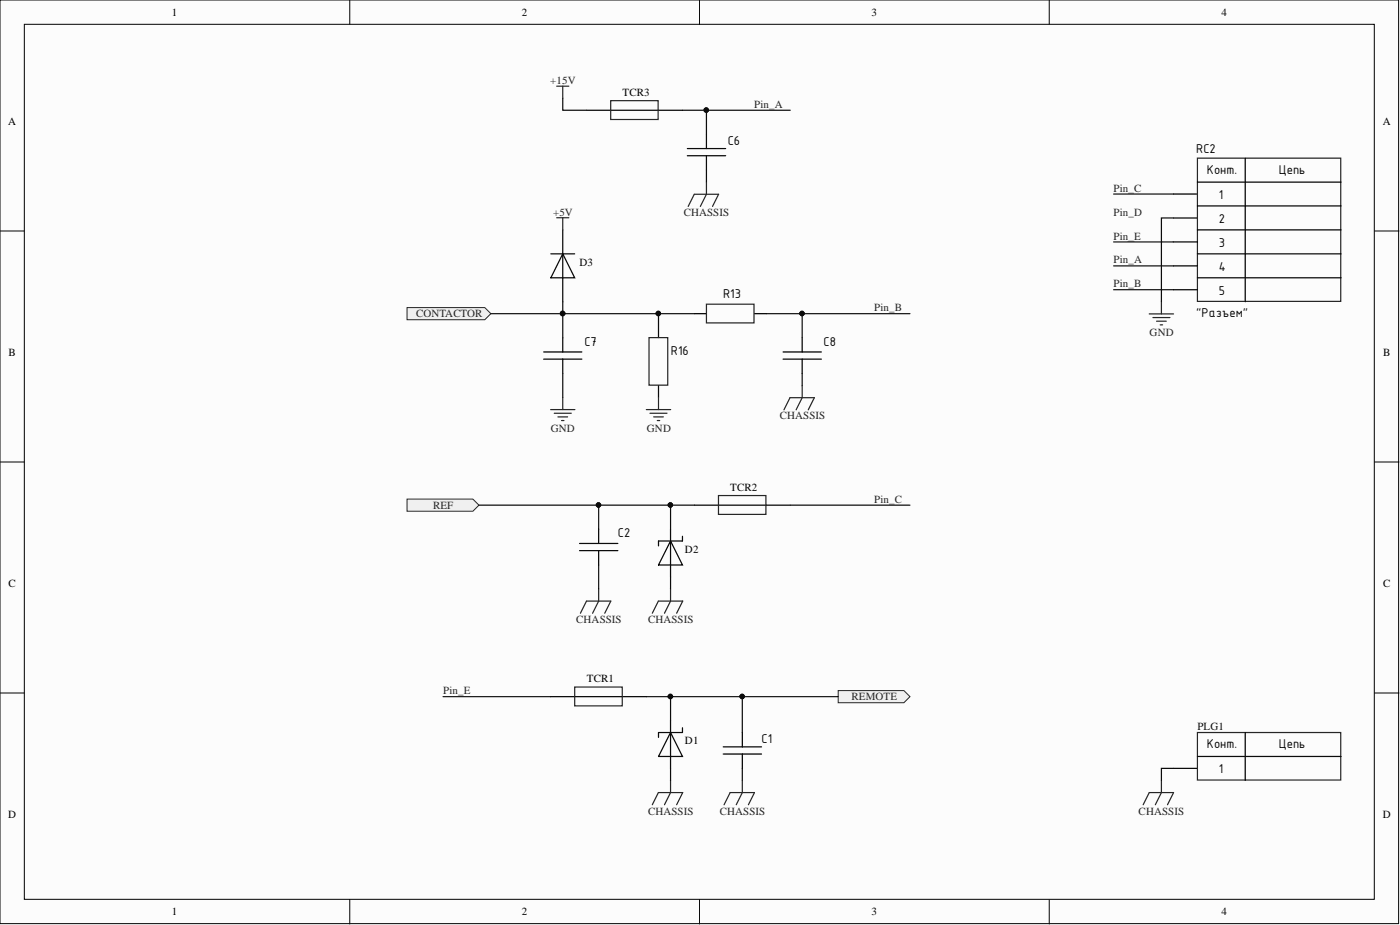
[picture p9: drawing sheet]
<svg xmlns="http://www.w3.org/2000/svg" width="292mm" height="193mm" viewBox="0 0 292 193" stroke-linecap="round" stroke-linejoin="round" font-family="sans-serif">
<g fill="#fcfcfc" stroke="#000" stroke-width=".21">
<path d="M0 0h291.8v192.7h-291.8z"/>
<path d="M5.1 5.1h281.6v182.5h-281.6z"/>
</g>
<path d="M73 0v5.1M145.9 0v5.1M218.9 0v5.1M0 48.2h5.1M286.8 48.2h5.1M0 96.4h5.1M286.8 96.4h5.1M0 144.6h5.1M286.8 144.6h5.1M73 187.7v5.1M145.9 187.7v5.1M218.9 187.7v5.1" fill="none" stroke="#000" stroke-width=".21"/>
<g fill="none" stroke="#000" stroke-width=".25">
<path d="M122.4 23h20M143.4 32.5h8M143.4 31h8M147.4 28v3M147.4 32.5v3M249.8 38h30M259.8 33v30M114.9 53h5M117.4 53l2.5 5h-5zM117.4 48v15M244.8 40.5h5M244.8 45.5h5"/>
<path d="M244.8 50.5h5M244.8 55.5h5M249.8 43h30M249.8 48h30M249.8 53h30M249.8 58h30M113.4 74.9h8M113.4 73.4h8M117.4 70.4v3M117.4 74.9v3M137.4 67.9v2.5M144.9 65.4h2.5"/>
<path d="M157.4 65.4h2.5M163.4 74.9h8M163.4 73.4h8M167.4 70.4v3M167.4 74.9v3M244.8 60.4h5M137.4 80.4v2.5M114.9 145.3h20M139.9 152.8l2.5 5h-5zM139.9 150.3v10M142.4 151.8v1h-5v1M150.9 157.3h8"/>
<path d="M150.9 155.8h8M154.9 152.8v3M154.9 157.3v3"/>
</g>
<g fill="none" stroke="#262626" stroke-width=".25">
<path d="M116.1 18h2.6M117.4 18v2.5M127.4 21h9.9v3.9h-9.9zM147.4 38v2.5l-1.3 2.6M249.8 33h29.9v29.9h-29.9zM116.1 45.4h2.6M117.4 45.4v2.6M143.6 43.1l1.3-2.6h5l-1.2 2.6M135.4 70.4h3.9v10h-3.9zM147.4 63.5h9.9v3.9h-9.9zM114.9 85.4h5.1M115.6 86.2h3.6"/>
<path d="M116.4 87h2M117.2 87.7h.5M117.4 82.9v2.5M134.9 85.4h5M135.6 86.2h3.6M136.4 87h2M137.1 87.7h.5M137.4 82.9v2.5M163.6 85.5l1.2-2.5h5.1l-1.3 2.5M167.4 80.4v2.6l-1.3 2.5M119.9 143.3h9.9v4h-9.9zM136.1 167.9l1.3-2.6h5l-1.2 2.6"/>
<path d="M139.9 162.8v2.5l-1.3 2.6M151.1 167.9l1.2-2.6h5.1l-1.3 2.6M154.9 162.8v2.5l-1.3 2.6"/>
</g>
<path d="M174.9 144.1h13.7l1.3 1.2-1.3 1.3h-13.7z" fill-rule="evenodd" fill="#f0f0f0" stroke="#262626" stroke-width=".21"/>
<path d="M120.9 114.9h8M120.9 113.4h8M124.9 110.4v3M124.9 114.9v3M139.9 112.9l2.5 5h-5zM139.9 110.4v10M142.4 111.9v1h-5v1M144.9 105.4h20M249.8 157.8h30M259.8 152.8v10M244.8 160.3h5" fill="none" stroke="#000" stroke-width=".25"/>
<path d="M149.9 103.4h9.9v3.9h-9.9zM121.1 127.9l1.3-2.5h5l-1.2 2.5M124.9 122.9v2.5l-1.3 2.5M136.1 127.9l1.3-2.5h5l-1.2 2.5M139.9 122.9v2.5l-1.3 2.5M249.8 152.8h29.9v9.9h-29.9z" fill="none" stroke="#262626" stroke-width=".25"/>
<g fill="#f0f0f0" stroke="#262626" stroke-width=".21">
<path d="M84.9 104.1h13.8l1.2 1.3-1.2 1.3h-13.8z" fill-rule="evenodd"/>
<path d="M84.9 64.2h16.2l1.3 1.2-1.3 1.3h-16.2z" fill-rule="evenodd"/>
</g>
<path d="M239.8 65.5h5.1M240.5 66.2h3.6M241.3 67h2M242.1 67.8h.5M242.3 63v2.5M238.5 167.9l1.3-2.6h5.1l-1.3 2.6M242.3 162.8v2.5l-1.2 2.6" fill="none" stroke="#262626" stroke-width=".25"/>
<g fill="none" stroke="#0e0e0e" stroke-width=".25">
<path d="M117.4 20.5v2.5h5M142.4 23h5v5M147.4 23h17.5M147.4 35.5v2.5M232.3 55.5h12.5M232.3 50.5h12.5M232.3 40.5h12.5M244.8 45.5h-2.5v17.5M102.4 65.4h15v5M117.4 63v2.4h20M117.4 77.9v5M144.9 65.4h-7.5v2.5"/>
<path d="M159.9 65.4h30M167.4 65.4v5M167.4 77.9v2.5M232.3 60.4h12.5M99.9 105.4h25M124.9 117.9v5M139.9 105.4h-15v5M144.9 105.4h-5v5M164.9 105.4h25M139.9 120.4v2.5M92.4 145.3h22.5M134.9 145.3h5v5"/>
<path d="M139.9 145.3h15v7.5M154.9 145.3h20M139.9 160.3v2.5M154.9 160.3v2.5M244.8 160.3h-2.5v2.5"/>
</g>
<g fill="#0e0e0e" stroke="#0e0e0e" stroke-width=".21">
<circle cx="167.3" cy="65.4" r=".47"/>
<circle cx="124.9" cy="105.3" r=".47"/>
<circle cx="117.4" cy="65.4" r=".47"/>
<circle cx="137.4" cy="65.4" r=".47"/>
<circle cx="139.9" cy="105.3" r=".47"/>
<circle cx="139.9" cy="145.3" r=".47"/>
<circle cx="154.8" cy="145.3" r=".47"/>
<circle cx="147.4" cy="23" r=".47"/>
</g>
<g font-size="2.9">
<text x="151.9" y="30.3">C6</text>
<text x="249.6" y="32">RC2</text>
<text x="251.8" y="36.3">Конт.</text>
<text x="254.3" y="41.5">1</text>
<text x="266.8" y="36.3">Цепь</text>
<text x="254.3" y="46.5">2</text>
<text x="254.3" y="51.5">3</text>
<text x="254.3" y="56.5">4</text>
<text x="150.9" y="62.2">R13</text>
<text x="254.3" y="61.5">5</text>
<text x="249.6" y="66">&quot;Разъем&quot;</text>
<text x="121.9" y="72.2">C7</text>
<text x="139.9" y="74.1">R16</text>
<text x="171.8" y="72.2">C8</text>
<text x="128.9" y="112.1">C2</text>
<text x="158.9" y="155.1">C1</text>
<text x="251.8" y="156.1">Конт.</text>
<text x="254.3" y="161.3">1</text>
<text x="266.8" y="156.1">Цепь</text>
</g>
<g font-size="2.3">
<text x="35.9" y="3.3">1</text>
<text x="108.9" y="3.3">2</text>
<text x="181.8" y="3.3">3</text>
<text x="254.8" y="3.3">4</text>
<text x="129.9" y="20">TCR3</text>
<text x="1.7" y="26.1">A</text>
<text x="288.5" y="26.1">A</text>
<text x="120.9" y="55.5">D3</text>
<text x="1.8" y="74.3">B</text>
<text x="288.6" y="74.3">B</text>
<text x="152.4" y="102.4">TCR2</text>
<text x="142.9" y="115.4">D2</text>
<text x="1.8" y="122.5">C</text>
<text x="288.6" y="122.5">C</text>
<text x="122.4" y="142.4">TCR1</text>
<text x="142.9" y="155.3">D1</text>
<text x="1.7" y="170.7">D</text>
<text x="288.5" y="170.7">D</text>
<text x="35.9" y="191">1</text>
<text x="108.9" y="191">2</text>
<text x="181.8" y="191">3</text>
<text x="254.8" y="191">4</text>
</g>
<g font-size="2.3" fill="#262626">
<text x="114.8" y="17.5">+15V</text>
<text x="157.4" y="22.5">Pin_A</text>
<text x="232.3" y="40">Pin_C</text>
<text x="115.4" y="45">+5V</text>
<text x="142.6" y="45.1">CHASSIS</text>
<text x="232.3" y="45">Pin_D</text>
<text x="232.3" y="50">Pin_E</text>
<text x="232.3" y="55">Pin_A</text>
<text x="232.3" y="59.9">Pin_B</text>
<text x="182.4" y="64.9">Pin_B</text>
<text x="86.8" y="66.2">CONTACTOR</text>
<text x="239.9" y="70.1">GND</text>
<text x="162.7" y="87.5">CHASSIS</text>
<text x="114.9" y="90">GND</text>
<text x="134.9" y="90">GND</text>
<text x="90.4" y="106.2">REF</text>
<text x="182.4" y="104.9">Pin_C</text>
<text x="120.2" y="129.9">CHASSIS</text>
<text x="135.2" y="129.9">CHASSIS</text>
<text x="92.5" y="144.8">Pin_E</text>
<text x="177.7" y="146.1">REMOTE</text>
<text x="135.2" y="169.9">CHASSIS</text>
<text x="150.2" y="169.9">CHASSIS</text>
<text x="237.6" y="169.9">CHASSIS</text>
</g>
<text font-size="2.3" fill="#0e0e0e" x="249.8" y="152.3">PLG1</text>
</svg>
